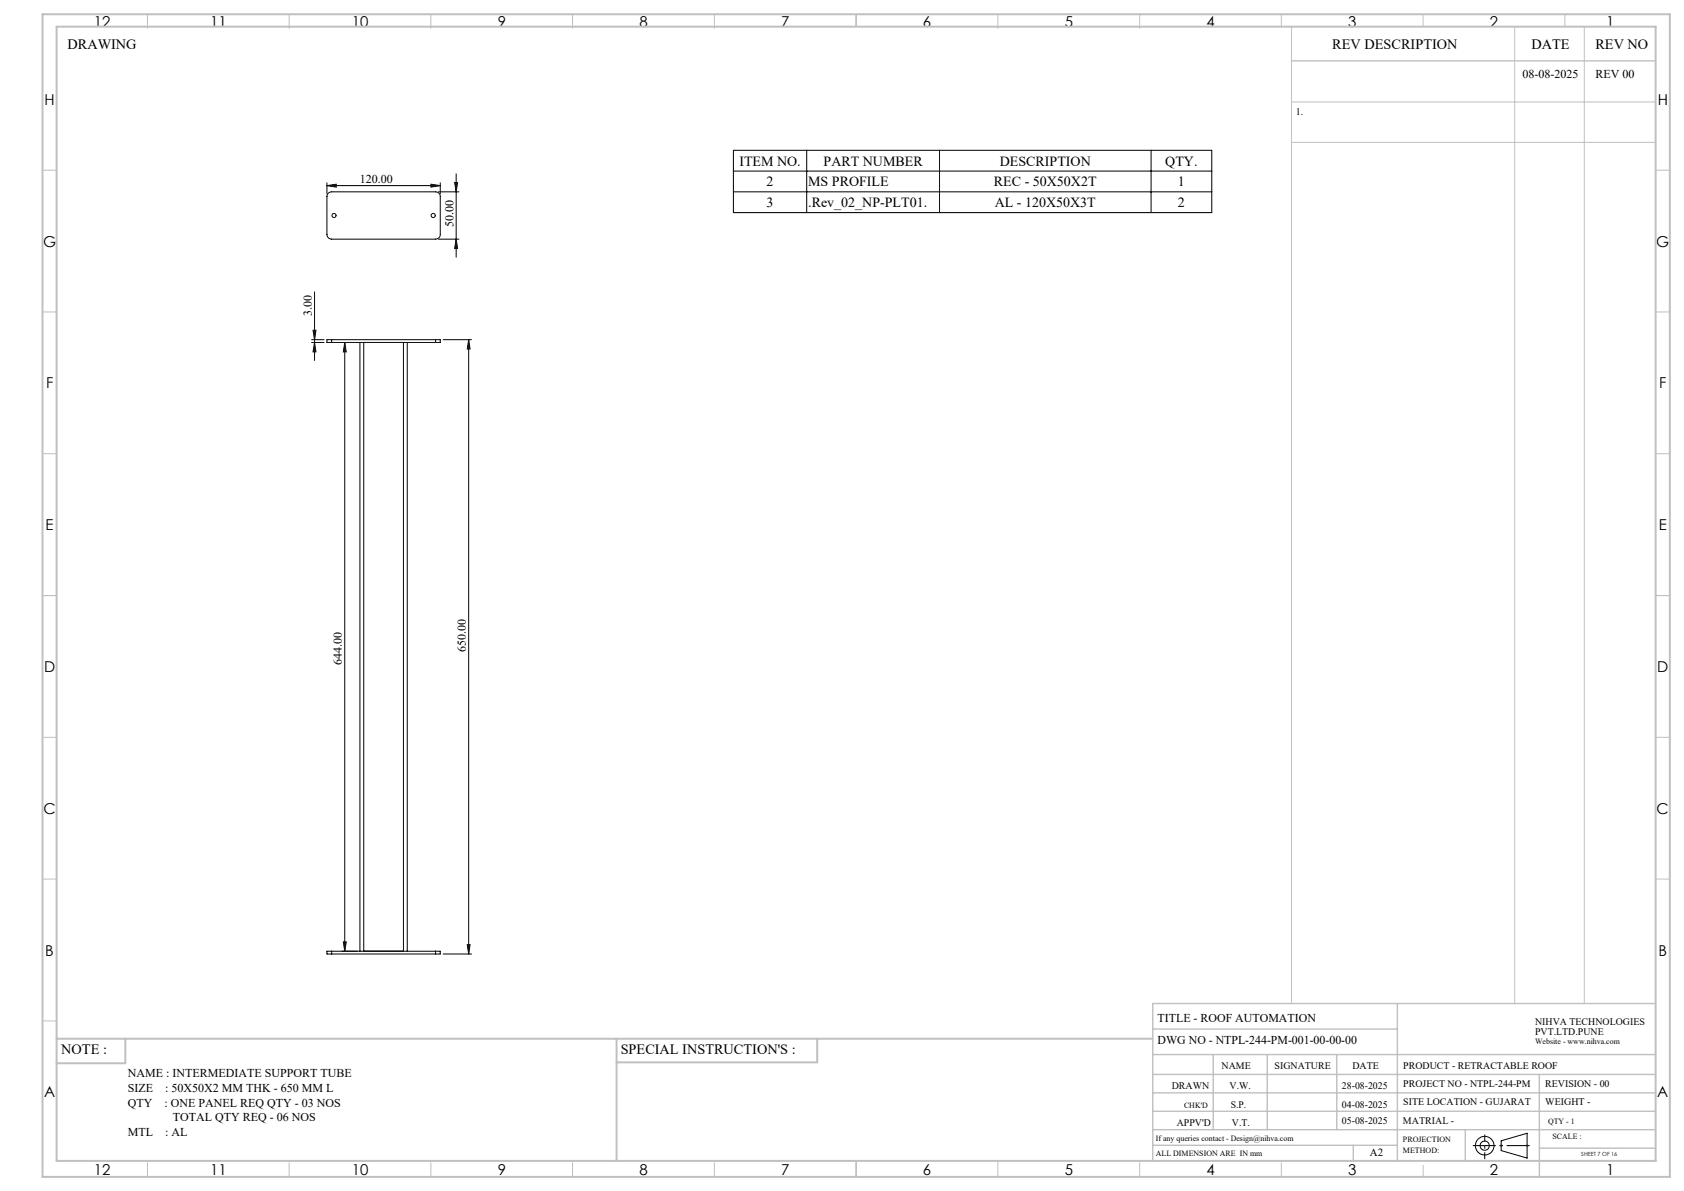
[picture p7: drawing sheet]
<svg xmlns="http://www.w3.org/2000/svg" width="594mm" height="420mm" viewBox="0 0 594 420" stroke-linecap="round" stroke-linejoin="round" font-family="sans-serif">
<g fill="none" stroke="#000" stroke-width=".35">
<path d="M258.7 53h168.7v22h-168.7zM284.6 53v22M331.4 53v22M406 53v22M115.3 65.5l3.3-.5v1zM115.3 64.5v3.8M115.3 65.5h40M115.8 68.1l1.2-.5h36.6a1.63 1.63 0 0 1 1.7 1.7v13.4a1.63 1.63 0 0 1-1.7 1.6h-36.6a1.63 1.63 0 0 1-1.7-1.6v-13.4zM152 65l3.3 .5-3.3 .5zM154.7 67.6h7.2M155.3 64.5v3.8M160.4 64.4h1l-.5 3.2z"/>
<path d="M160.9 61.3v29.4M258.7 67.6h168.7M258.7 60.3h168.7M154.7 84.3h7.2M160.9 84.3l.5 3.3h-1zM109.9 119.8h4.4M110.4 116.5h1l-.5 3.3zM110.9 102.9v24.2M117 119.8h-1.7v1h1.7M117 119.8v1M117 119.8h36.6M153.6 119.8h1.7v1h-1.7"/>
<path d="M153.6 119.8v1M156.3 119.8h10M165.3 119.8l.5 3.3h-1zM165.3 119.8v216.6M109.9 120.8h4.4M110.9 120.8l.5 3.3h-1zM117 120.8h36.6M121.6 120.8l.5 3.3h-1zM121.6 120.8v214.6M127 120.8v214.6M128.3 120.8v214.6M142.3 120.8v214.6"/>
<path d="M143.7 120.8v214.6M117 335.4h-1.7v1h1.7M117 335.4h36.6M117 335.4v1M117 336.4h36.6M121.1 332.2h1l-.5 3.2zM153.6 335.4h1.7v1h-1.7M153.6 335.4v1M156.3 336.4h10M164.8 333.1h1l-.5 3.3zM529.5 402.3l9.2-2.7v8.8l-9.2-2.7z"/>
<circle cx="117.8" cy="76" r=".73"/>
<circle cx="152.8" cy="76" r=".73"/>
<circle cx="523.7" cy="404" r="1.62"/>
<circle cx="523.7" cy="404" r="3.3"/>
</g>
<g fill="none" stroke="#c0c0c0" stroke-width=".35">
<path d="M52 5v5M102 5v5M152 5v5M202 5v5M252 5v5M302 5v4.4M352 5v5M402 5v5M452 5v4.4M455.5 9.4v344.5M502 5v4.4M534.3 9.4v344.5"/>
<path d="M552 5v4.4M558.8 9.4v344.5M455.5 36h128.5M455.5 50.2h128.5M15 60h5M584 60h5M15 110h5M584 110h5M15 160h5M584 160h5M15 210h5M584 210h5"/>
<path d="M15 260h5M584 260h5M15 310h5M584 310h5M15 360h5M52 410v5M102 410v5M152 410v5M202 410v5M252 410v5M302 409.4v5.6M352 409.4v5.6"/>
<path d="M402 410v5M452 410v5M502 410.9v4.1M529 404h1M529.2 403.7l.7 .7M529.5 403.5v1M529.9 403.7l-.7 .7M538.1 404h1.1M538.3 403.7l.7 .7M538.7 403.5v1M539 403.7l-.7 .7"/>
</g>
<path d="M519.5 404h20.1" fill="none" stroke="#000" stroke-width=".35" stroke-dasharray="15.2 1.3 1.3 1.3" stroke-dashoffset="7.1" stroke-linecap="butt"/>
<path d="M523.7 408.8v-8.7" fill="none" stroke="#000" stroke-width=".35" stroke-dasharray="15.2 1.3 1.3 1.3" stroke-dashoffset="12.8" stroke-linecap="butt"/>
<g fill="none" stroke="#c0c0c0" stroke-width=".5">
<path d="M455.5 21.5h128.5M492.9 353.9v55.5M584 353.9h-177.4v55.5M406.6 371.9h177.4M406.6 378.9h177.4M406.6 362.9h86.3M428 371.9v26.5M447 371.9v26.5M471.5 371.9v26.5M543 378.9v36.1M406.6 391.9h177.4M406.6 385.4h177.4"/>
<path d="M406.6 398.4h177.4M516.9 398.4v11M406.6 403.9h86.3M477.3 403.9v5.5M543 404.9h41"/>
</g>
<path d="M15 5h574v410h-574zM20 9.4h564v400h-564zM20 366.3h386.6M44.2 366.3v8.6h-24.2M217.5 366.3v43.1M288.3 366.3v8.3h-70.8" fill="none" stroke="#c0c0c0" stroke-width=".7"/>
<g fill="#000">
<path d="M115.3 65.5l3.3-.5v1zM152 65l3.3 .5-3.3 .5z"/>
<path d="M160.4 64.4h1l-.5 3.2zM160.9 84.3l.5 3.3h-1z"/>
<path d="M165.3 119.8l.5 3.3h-1zM164.8 333.1h1l-.5 3.3zM121.6 120.8l.5 3.3h-1zM121.1 332.2h1l-.5 3.2z"/>
<path d="M110.9 120.8l.5 3.3h-1zM110.4 116.5h1l-.5 3.3z"/>
</g>
<g font-size="5.3">
<text x="33.1" y="9.5">12</text>
<text x="74.1" y="9.5">11</text>
<text x="124.1" y="9.5">10</text>
<text x="175.6" y="9.5">9</text>
<text x="225.6" y="9.5">8</text>
<text x="275.6" y="9.5">7</text>
<text x="325.6" y="9.5">6</text>
<text x="375.6" y="9.5">5</text>
<text x="425.6" y="9.5">4</text>
<text x="475.6" y="9.5">3</text>
<text x="525.6" y="9.5">2</text>
<text x="566.6" y="9.5">1</text>
<text x="15.7" y="37">H</text>
<text x="584.7" y="37">H</text>
<text x="15.2" y="87">G</text>
<text x="584.2" y="87">G</text>
<text x="16.2" y="137">F</text>
<text x="585.2" y="137">F</text>
<text x="16.1" y="187">E</text>
<text x="585.1" y="187">E</text>
<text x="15.5" y="237">D</text>
<text x="584.5" y="237">D</text>
<text x="15.4" y="287">C</text>
<text x="584.4" y="287">C</text>
<text x="16" y="337">B</text>
<text x="585" y="337">B</text>
<text x="15.5" y="387">A</text>
<text x="584.5" y="387">A</text>
<text x="33.1" y="414.5">12</text>
<text x="74.1" y="414.5">11</text>
<text x="124.1" y="414.5">10</text>
<text x="175.6" y="414.5">9</text>
<text x="225.6" y="414.5">8</text>
<text x="275.6" y="414.5">7</text>
<text x="325.6" y="414.5">6</text>
<text x="375.6" y="414.5">5</text>
<text x="425.6" y="414.5">4</text>
<text x="475.6" y="414.5">3</text>
<text x="525.6" y="414.5">2</text>
<text x="566.6" y="414.5">1</text>
</g>
<g font-size="5">
<text x="23.8" y="17.2">DRAWING</text>
<text x="470" y="17.4">REV DESCRIPTION</text>
<text x="540.2" y="17.4">DATE</text>
<text x="562.8" y="17.4">REV NO</text>
<text x="21.6" y="371.8">NOTE :</text>
<text x="218.9" y="371.8">SPECIAL INSTRUCTION'S :</text>
</g>
<g font-size="4.9">
<text x="260.8" y="58.4">ITEM NO.</text>
<text x="290.5" y="58.4">PART NUMBER</text>
<text x="352.7" y="58.4">DESCRIPTION</text>
<text x="411" y="58.4">QTY.</text>
<text x="270.4" y="65.8">2</text>
<text x="285.1" y="65.8">MS PROFILE</text>
<text x="350.6" y="65.8">REC - 50X50X2T</text>
<text x="415.5" y="65.8">1</text>
<text x="270.4" y="73.1">3</text>
<text x="285.1" y="73.1">.Rev_02_NP-PLT01.</text>
<text x="350.9" y="73.1">AL - 120X50X3T</text>
<text x="415.5" y="73.1">2</text>
</g>
<g font-size="4.2">
<text x="537.1" y="27.6">08-08-2025</text>
<text x="562.8" y="27.6">REV 00</text>
<text x="126.9" y="64.4">120.00</text>
<text x="159.9" y="80.1" transform="rotate(-90 159.9 80.1)">50.00</text>
<text x="109.9" y="111.4" transform="rotate(-90 109.9 111.4)">3.00</text>
<text x="164.3" y="229.8" transform="rotate(-90 164.3 229.8)">650.00</text>
<text x="120.6" y="234.6" transform="rotate(-90 120.6 234.6)">644.00</text>
<text x="408.3" y="360.3">TITLE - ROOF AUTOMATION</text>
<text x="408.3" y="368.2">DWG NO - NTPL-244-PM-001-00-00-00</text>
<text x="45.1" y="379.8">NAME : INTERMEDIATE SUPPORT TUBE</text>
<text x="45.1" y="385">SIZE</text>
<text x="58.3" y="385">: 50X50X2 MM THK - 650 MM L</text>
<text x="45.1" y="390.3">QTY</text>
<text x="58.1" y="390.3">: ONE PANEL REQ QTY - 03 NOS</text>
<text x="61" y="395.5">TOTAL QTY REQ - 06 NOS</text>
<text x="45.1" y="400.7">MTL</text>
<text x="58.3" y="400.7">: AL</text>
</g>
<text font-size="3.9" x="483.2" y="407.7">A2</text>
<g font-size="3.5">
<text x="457" y="40.6">1.</text>
<text x="541.5" y="361.3">NIHVA TECHNOLOGIES</text>
<text x="541.5" y="364.9">PVT.LTD.PUNE</text>
<text x="430.9" y="377">NAME</text>
<text x="449.6" y="377">SIGNATURE</text>
<text x="477" y="377">DATE</text>
<text x="495" y="377">PRODUCT - RETRACTABLE ROOF</text>
<text x="495" y="383.3">PROJECT NO - NTPL-244-PM</text>
<text x="545.1" y="383.3">REVISION - 00</text>
<text x="413.3" y="384.1">DRAWN</text>
<text x="433.7" y="384.1">V.W.</text>
<text x="473.4" y="384.1">28-08-2025</text>
<text x="495" y="389.8">SITE LOCATION - GUJARAT</text>
<text x="545.1" y="389.8">WEIGHT -</text>
<text x="434.1" y="390.6">S.P.</text>
<text x="473.4" y="390.6">04-08-2025</text>
<text x="415.1" y="396.9">APPV'D</text>
<text x="434.6" y="396.9">V.T.</text>
<text x="473.4" y="396.5">05-08-2025</text>
<text x="494.8" y="396.5">MATRIAL -</text>
</g>
<g font-size="2.8">
<text x="541.5" y="368.3">Website - www.nihva.com</text>
<text x="417.6" y="390.6">CHK'D</text>
<text x="546.1" y="396.5">QTY - 1</text>
<text x="547.6" y="401.7">SCALE :</text>
<text x="407.7" y="402.2">If any queries contact - Design@nihva.com</text>
<text x="407.7" y="407.7">ALL DIMENSION ARE IN mm</text>
<text x="494.8" y="402.7">PROJECTION</text>
<text x="494.8" y="406.5">METHOD:</text>
</g>
<text font-size="2" x="557.8" y="407.8">SHEET 7 OF 16</text>
</svg>
